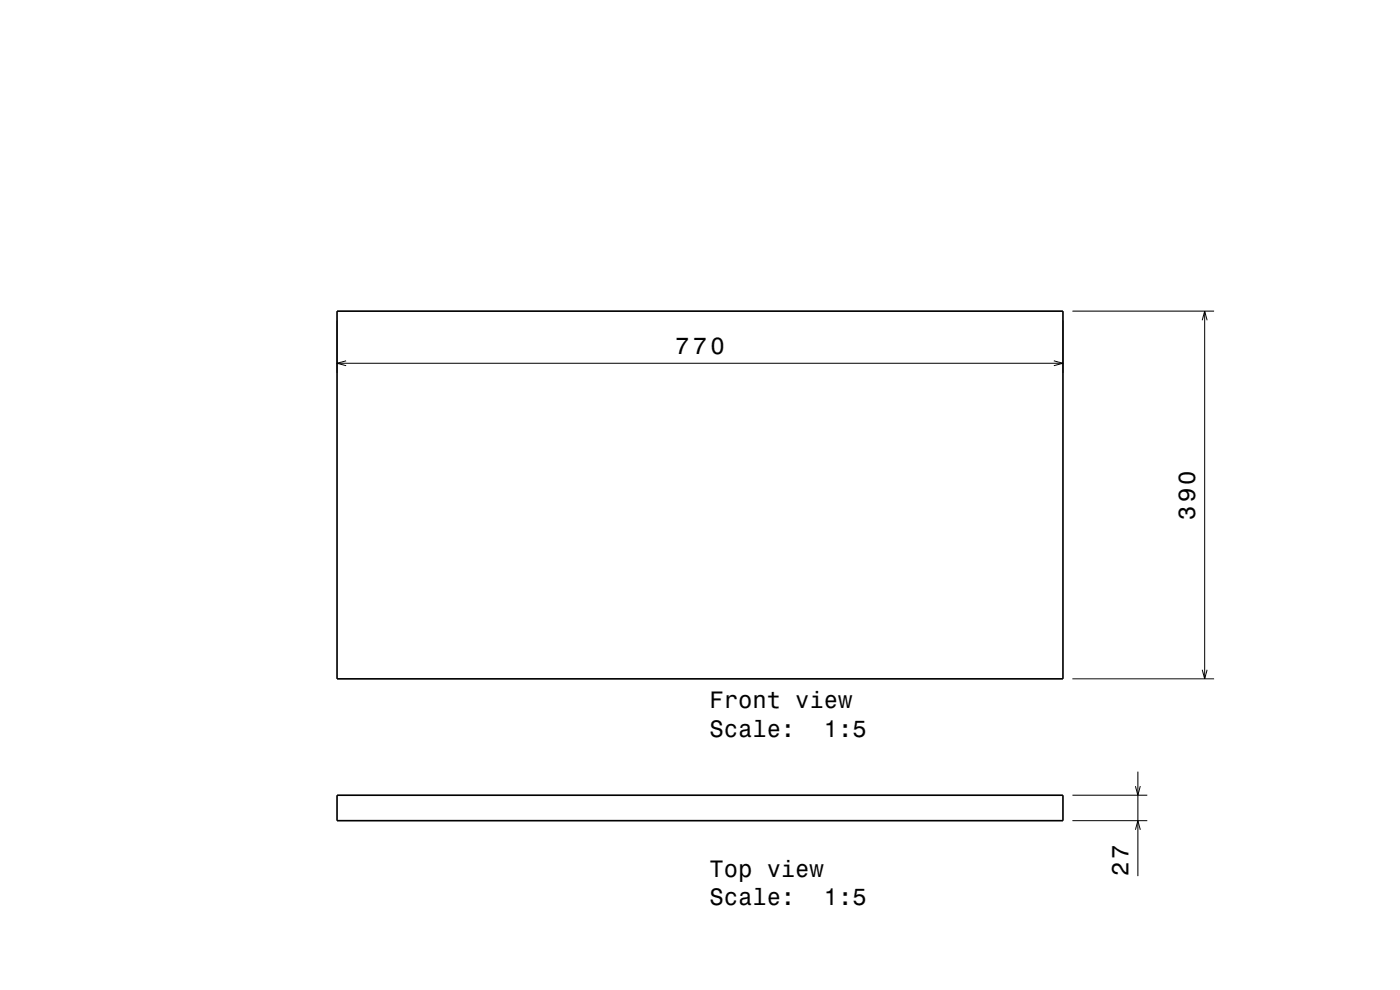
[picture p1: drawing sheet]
<svg xmlns="http://www.w3.org/2000/svg" width="297mm" height="210mm" viewBox="0 0 297 210" stroke-linecap="round" stroke-linejoin="round" font-family="sans-serif">
<g fill="none" stroke="#000" stroke-width=".21">
<path d="M71.5 68v11.1M71.5 77.1h154M73.4 76.5l-1.9 .6 1.9 .5M223.6 76.5l1.9 .6-1.9 .5M225.5 68v11.1M227.5 66h30.1M255 67.9l.6-1.9 .5 1.9M255.6 66v78M227.5 144h30.1M255 142.1l.6 1.9 .5-1.9M227.5 174.1h15.9M227.5 168.7h15.9"/>
<path d="M240.9 166.8l.5 1.9 .5-1.9M240.9 176l.5-1.9 .5 1.9M241.4 163.7v22.2"/>
</g>
<path d="M71.5 66h154v78h-154zM71.5 168.7h154v5.4h-154z" fill="none" stroke="#000" stroke-width=".35"/>
<g font-size="5">
<text x="143.2" y="75.1">770</text>
<text x="253.6" y="110.3" transform="rotate(-90 253.6 110.3)">390</text>
<text x="150.5" y="150.3">Front view</text>
<text x="150.5" y="156.3">Scale:</text>
<text x="174.8" y="156.3">1:5</text>
<text x="150.5" y="185.9">Top view</text>
<text x="239.4" y="185.9" transform="rotate(-90 239.4 185.9)">27</text>
<text x="150.5" y="192">Scale:</text>
<text x="174.8" y="192">1:5</text>
</g>
</svg>
